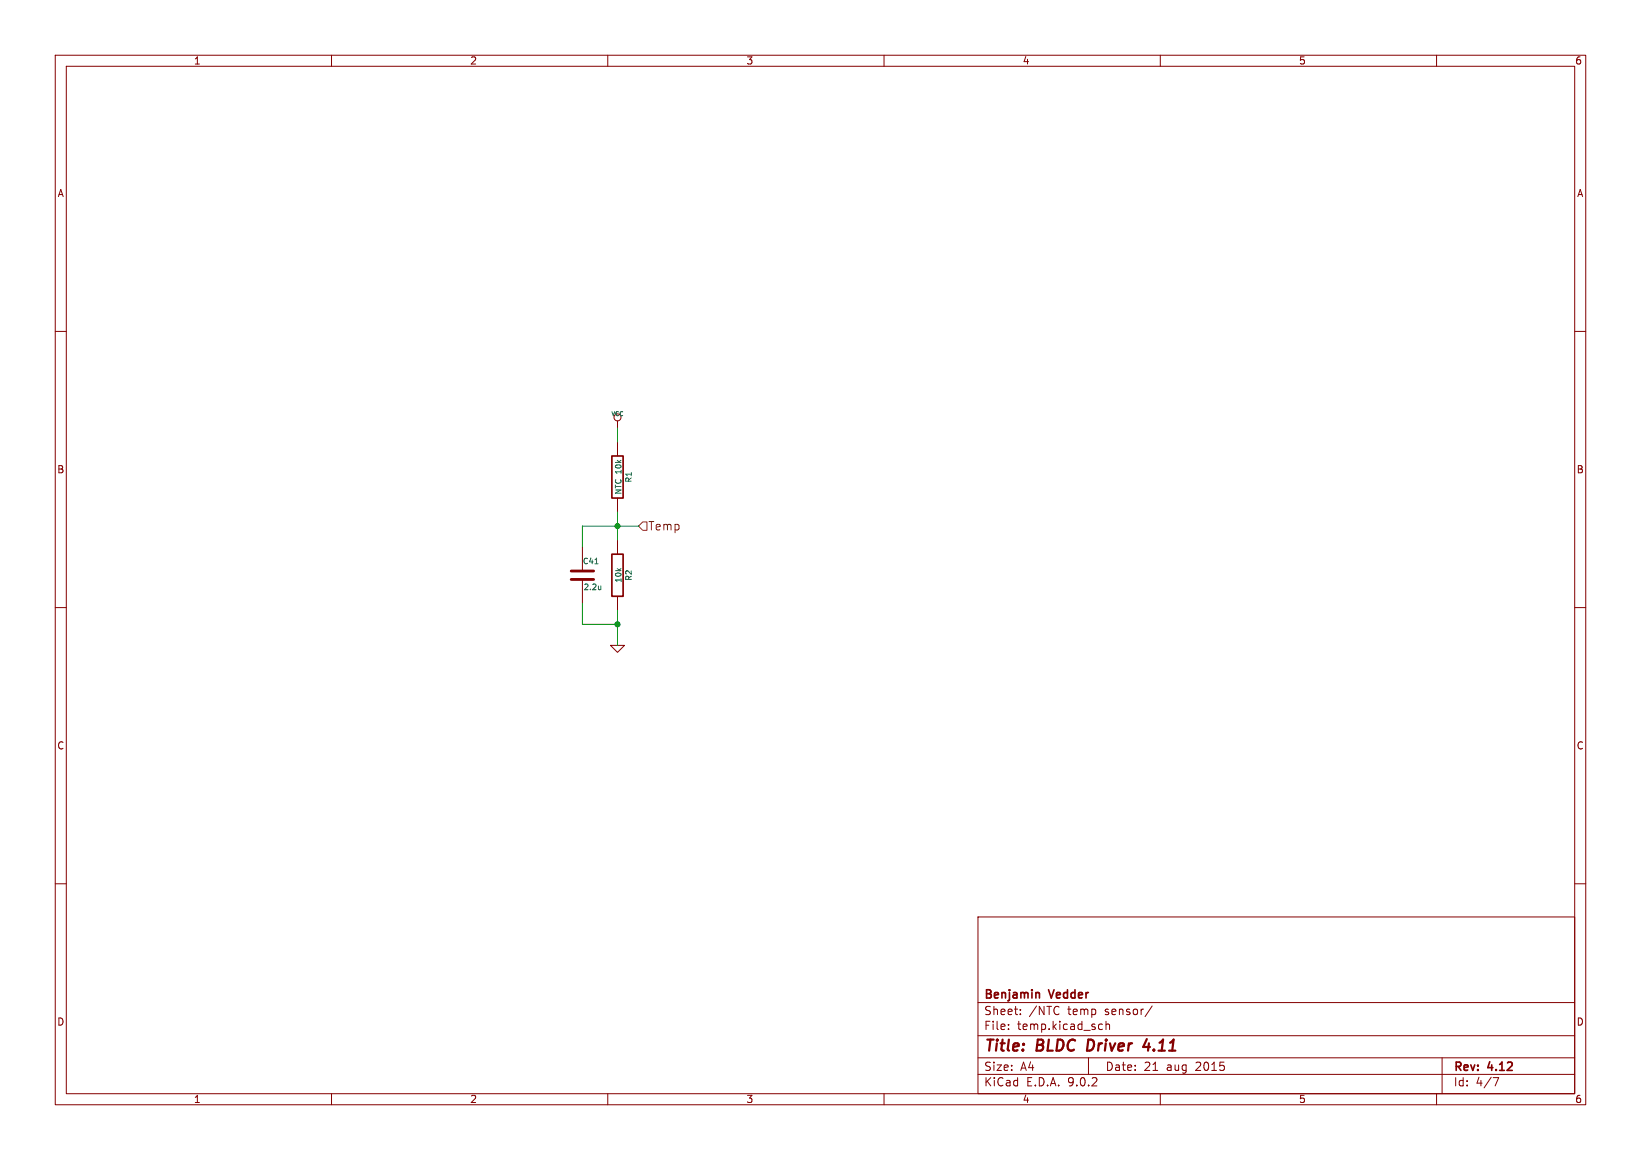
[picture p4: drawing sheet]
(kicad_sch
 (version 20250114)
 (generator "eeschema")
 (generator_version "9.0")
 (paper "A4")
 (title_block
  (title "BLDC Driver 4.11")
  (date "21 aug 2015")
  (rev "4.12")
  (company "Benjamin Vedder"))
 (lib_symbols
  (symbol "C-RESCUE-BLDC_4_2"
   (pin_numbers (hide yes))
   (pin_names
    (offset 0.254)) (exclude_from_sim no) (in_bom yes) (on_board yes)
   (property "Reference" "C" (at 0 2.54 0) (effects (font (size 1.016 1.016)) (justify left)))
   (property "Value" "C-RESCUE-BLDC_4" (at 0.1524 -2.159 0) (effects (font (size 1.016 1.016)) (justify left)))
   (property "Footprint" "" (at 0.9652 -3.81 0) (effects (font (size 0.762 0.762))))
   (property "Datasheet" "" (at 0 0 0) (effects (font (size 1.524 1.524))))
   (property "Description" "" (at 0 0 0) (effects (font (size 1.27 1.27)) (hide yes)))
   (property "Field5" "" (at 0 0 0) (effects (font (size 1.27 1.27)) (hide yes)))
   (symbol "C-RESCUE-BLDC_4_2_0_1"
    (polyline (pts (xy -2.032 0.762) (xy 2.032 0.762)) (stroke (width 0.508) (type solid)) (fill (type none)))
    (polyline (pts (xy -2.032 -0.762) (xy 2.032 -0.762)) (stroke (width 0.508) (type solid)) (fill (type none))))
   (symbol "C-RESCUE-BLDC_4_2_1_1"
    (pin passive line (at 0 5.08 270) (length 4.318) (name "~" (effects (font (size 1.016 1.016)))) (number "1" (effects (font (size 1.016 1.016)))))
    (pin passive line (at 0 -5.08 90) (length 4.318) (name "~" (effects (font (size 1.016 1.016)))) (number "2" (effects (font (size 1.016 1.016))))))
   (embedded_fonts no))
  (symbol "GND-RESCUE-BLDC_4_2"
   (power)
   (pin_names
    (offset 0)) (exclude_from_sim no) (in_bom yes) (on_board yes)
   (property "Reference" "#PWR" (at 0 0 0) (effects (font (size 0.762 0.762)) (hide yes)))
   (property "Value" "GND-RESCUE-BLDC_4" (at 0 -1.778 0) (effects (font (size 0.762 0.762)) (hide yes)))
   (property "Footprint" "" (at 0 0 0) (effects (font (size 1.524 1.524))))
   (property "Datasheet" "" (at 0 0 0) (effects (font (size 1.524 1.524))))
   (property "Description" "" (at 0 0 0) (effects (font (size 1.27 1.27)) (hide yes)))
   (property "Field5" "" (at 0 0 0) (effects (font (size 1.27 1.27)) (hide yes)))
   (symbol "GND-RESCUE-BLDC_4_2_0_1"
    (polyline (pts (xy -1.27 0) (xy 0 -1.27) (xy 1.27 0) (xy -1.27 0)) (stroke (width 0) (type solid)) (fill (type none))))
   (symbol "GND-RESCUE-BLDC_4_2_1_1"
    (pin power_in line (at 0 0 90) (length 0) (hide yes) (name "GND" (effects (font (size 0.762 0.762)))) (number "1" (effects (font (size 0.762 0.762))))))
   (embedded_fonts no))
  (symbol "R-RESCUE-BLDC_4_3"
   (pin_numbers (hide yes))
   (pin_names
    (offset 0)) (exclude_from_sim no) (in_bom yes) (on_board yes)
   (property "Reference" "R" (at 2.032 0 90) (effects (font (size 1.016 1.016))))
   (property "Value" "R-RESCUE-BLDC_4" (at 0.1778 0.0254 90) (effects (font (size 1.016 1.016))))
   (property "Footprint" "" (at -1.778 0 90) (effects (font (size 0.762 0.762))))
   (property "Datasheet" "" (at 0 0 0) (effects (font (size 0.762 0.762))))
   (property "Description" "" (at 0 0 0) (effects (font (size 1.27 1.27)) (hide yes)))
   (property "Field5" "" (at 0 0 0) (effects (font (size 1.27 1.27)) (hide yes)))
   (symbol "R-RESCUE-BLDC_4_3_0_1"
    (rectangle (start -1.016 3.81) (end 1.016 -3.81) (stroke (width 0.3048) (type solid)) (fill (type none))))
   (symbol "R-RESCUE-BLDC_4_3_1_1"
    (pin passive line (at 0 6.35 270) (length 2.54) (name "~" (effects (font (size 1.524 1.524)))) (number "1" (effects (font (size 1.524 1.524)))))
    (pin passive line (at 0 -6.35 90) (length 2.54) (name "~" (effects (font (size 1.524 1.524)))) (number "2" (effects (font (size 1.524 1.524))))))
   (embedded_fonts no))
  (symbol "R-RESCUE-BLDC_4_4"
   (pin_numbers (hide yes))
   (pin_names
    (offset 0)) (exclude_from_sim no) (in_bom yes) (on_board yes)
   (property "Reference" "R" (at 2.032 0 90) (effects (font (size 1.016 1.016))))
   (property "Value" "R-RESCUE-BLDC_4" (at 0.1778 0.0254 90) (effects (font (size 1.016 1.016))))
   (property "Footprint" "" (at -1.778 0 90) (effects (font (size 0.762 0.762))))
   (property "Datasheet" "" (at 0 0 0) (effects (font (size 0.762 0.762))))
   (property "Description" "" (at 0 0 0) (effects (font (size 1.27 1.27)) (hide yes)))
   (property "Field5" "" (at 0 0 0) (effects (font (size 1.27 1.27)) (hide yes)))
   (symbol "R-RESCUE-BLDC_4_4_0_1"
    (rectangle (start -1.016 3.81) (end 1.016 -3.81) (stroke (width 0.3048) (type solid)) (fill (type none))))
   (symbol "R-RESCUE-BLDC_4_4_1_1"
    (pin passive line (at 0 6.35 270) (length 2.54) (name "~" (effects (font (size 1.524 1.524)))) (number "1" (effects (font (size 1.524 1.524)))))
    (pin passive line (at 0 -6.35 90) (length 2.54) (name "~" (effects (font (size 1.524 1.524)))) (number "2" (effects (font (size 1.524 1.524))))))
   (embedded_fonts no))
  (symbol "VCC_2"
   (power)
   (pin_names
    (offset 0)) (exclude_from_sim no) (in_bom yes) (on_board yes)
   (property "Reference" "#PWR" (at 0 -3.81 0) (effects (font (size 1.27 1.27)) (hide yes)))
   (property "Value" "VCC" (at 0 3.81 0) (effects (font (size 1.27 1.27))))
   (property "Footprint" "" (at 0 0 0) (effects (font (size 1.524 1.524))))
   (property "Datasheet" "" (at 0 0 0) (effects (font (size 1.524 1.524))))
   (property "Description" "" (at 0 0 0) (effects (font (size 1.27 1.27)) (hide yes)))
   (property "Field5" "" (at 0 0 0) (effects (font (size 1.27 1.27)) (hide yes)))
   (symbol "VCC_2_0_1"
    (circle (center 0 1.905) (radius 0.635) (stroke (width 0) (type solid)) (fill (type none)))
    (polyline (pts (xy 0 0) (xy 0 1.27)) (stroke (width 0) (type solid)) (fill (type none))))
   (symbol "VCC_2_1_1"
    (pin power_in line (at 0 0 90) (length 0) (hide yes) (name "VCC" (effects (font (size 1.27 1.27)))) (number "1" (effects (font (size 1.27 1.27))))))
   (embedded_fonts no)))
 (junction
  (at 111.76 113.03)
  (diameter 0)
  (color 0 0 0 0))
 (junction
  (at 111.76 95.25)
  (diameter 0)
  (color 0 0 0 0))
 (wire
  (pts (xy 111.76 95.25) (xy 115.57 95.25))
  (stroke (width 0) (type default)))
 (wire
  (pts (xy 105.41 109.22) (xy 105.41 113.03))
  (stroke (width 0) (type default)))
 (wire
  (pts (xy 105.41 113.03) (xy 111.76 113.03))
  (stroke (width 0) (type default)))
 (wire
  (pts (xy 111.76 92.71) (xy 111.76 95.25))
  (stroke (width 0) (type default)))
 (wire
  (pts (xy 111.76 95.25) (xy 111.76 97.79))
  (stroke (width 0) (type default)))
 (wire
  (pts (xy 111.76 110.49) (xy 111.76 113.03))
  (stroke (width 0) (type default)))
 (wire
  (pts (xy 111.76 77.47) (xy 111.76 80.01))
  (stroke (width 0) (type default)))
 (wire
  (pts (xy 111.76 113.03) (xy 111.76 116.84))
  (stroke (width 0) (type default)))
 (wire
  (pts (xy 105.41 95.25) (xy 111.76 95.25))
  (stroke (width 0) (type default)))
 (wire
  (pts (xy 105.41 95.25) (xy 105.41 99.06))
  (stroke (width 0) (type default)))
 (hierarchical_label "Temp"
  (shape input)
  (at 115.57 95.25 0)
  (effects (font (size 1.524 1.524)) (justify left)))
 (symbol
  (lib_name "R-RESCUE-BLDC_4_3")
  (lib_id "vesc4-legacy:R-RESCUE-BLDC_4_3")
  (at 111.76 86.36 0)
  (unit 1)
  (exclude_from_sim no)
  (in_bom yes)
  (on_board yes)
  (dnp no)
  (property "Reference" "R1" (at 113.792 86.36 90) (effects (font (size 1.016 1.016))))
  (property "Value" "NTC 10k" (at 111.9378 86.3346 90) (effects (font (size 1.016 1.016))))
  (property "Footprint" "Library:R0603" (at 109.982 86.36 90) (effects (font (size 0.762 0.762)) (hide yes)))
  (property "Datasheet" "" (at 111.76 86.36 0) (effects (font (size 0.762 0.762))))
  (property "Description" "" (at 111.76 86.36 0) (effects (font (size 1.27 1.27))))
  (property "JLC_3DModel" "6bd5cd867e9542ebae21caaf5d2d4c4d" (at 111.76 86.36 0) (effects (font (size 1.27 1.27)) (hide yes)))
  (property "JLC_3D_Size" "0.81 1.62" (at 111.76 86.36 0) (effects (font (size 1.27 1.27)) (hide yes)))
  (pin "1")
  (pin "2"))
 (symbol
  (lib_name "R-RESCUE-BLDC_4_4")
  (lib_id "vesc4-legacy:R-RESCUE-BLDC_4_4")
  (at 111.76 104.14 0)
  (unit 1)
  (exclude_from_sim no)
  (in_bom yes)
  (on_board yes)
  (dnp no)
  (property "Reference" "R2" (at 113.792 104.14 90) (effects (font (size 1.016 1.016))))
  (property "Value" "10k" (at 111.9378 104.1146 90) (effects (font (size 1.016 1.016))))
  (property "Footprint" "Library:R0603" (at 109.982 104.14 90) (effects (font (size 0.762 0.762)) (hide yes)))
  (property "Datasheet" "" (at 111.76 104.14 0) (effects (font (size 0.762 0.762))))
  (property "Description" "" (at 111.76 104.14 0) (effects (font (size 1.27 1.27))))
  (property "JLC_3DModel" "6bd5cd867e9542ebae21caaf5d2d4c4d" (at 111.76 104.14 0) (effects (font (size 1.27 1.27)) (hide yes)))
  (property "JLC_3D_Size" "0.81 1.62" (at 111.76 104.14 0) (effects (font (size 1.27 1.27)) (hide yes)))
  (pin "2")
  (pin "1"))
 (symbol
  (lib_name "C-RESCUE-BLDC_4_2")
  (lib_id "vesc4-legacy:C-RESCUE-BLDC_4_2")
  (at 105.41 104.14 0)
  (unit 1)
  (exclude_from_sim no)
  (in_bom yes)
  (on_board yes)
  (dnp no)
  (property "Reference" "C41" (at 105.41 101.6 0) (effects (font (size 1.016 1.016)) (justify left)))
  (property "Value" "2.2u" (at 105.5624 106.299 0) (effects (font (size 1.016 1.016)) (justify left)))
  (property "Footprint" "CRF1:SMD-0603_c" (at 106.3752 107.95 0) (effects (font (size 0.762 0.762)) (hide yes)))
  (property "Datasheet" "" (at 105.41 104.14 0) (effects (font (size 1.524 1.524))))
  (property "Description" "" (at 105.41 104.14 0) (effects (font (size 1.27 1.27))))
  (pin "2")
  (pin "1"))
 (symbol
  (lib_name "VCC_2")
  (lib_id "vesc4-legacy:VCC_2")
  (at 111.76 77.47 0)
  (unit 1)
  (exclude_from_sim no)
  (in_bom yes)
  (on_board yes)
  (dnp no)
  (property "Reference" "#PWR023" (at 111.76 74.93 0) (effects (font (size 0.762 0.762)) (hide yes)))
  (property "Value" "VCC" (at 111.76 74.93 0) (effects (font (size 0.762 0.762))))
  (property "Footprint" "" (at 111.76 77.47 0) (effects (font (size 1.524 1.524))))
  (property "Datasheet" "" (at 111.76 77.47 0) (effects (font (size 1.524 1.524))))
  (property "Description" "" (at 111.76 77.47 0) (effects (font (size 1.27 1.27))))
  (pin "1"))
 (symbol
  (lib_name "GND-RESCUE-BLDC_4_2")
  (lib_id "vesc4-legacy:GND-RESCUE-BLDC_4_2")
  (at 111.76 116.84 0)
  (unit 1)
  (exclude_from_sim no)
  (in_bom yes)
  (on_board yes)
  (dnp no)
  (property "Reference" "#PWR024" (at 111.76 116.84 0) (effects (font (size 0.762 0.762)) (hide yes)))
  (property "Value" "GND" (at 111.76 118.618 0) (effects (font (size 0.762 0.762)) (hide yes)))
  (property "Footprint" "" (at 111.76 116.84 0) (effects (font (size 1.524 1.524))))
  (property "Datasheet" "" (at 111.76 116.84 0) (effects (font (size 1.524 1.524))))
  (property "Description" "" (at 111.76 116.84 0) (effects (font (size 1.27 1.27))))
  (pin "1")))
